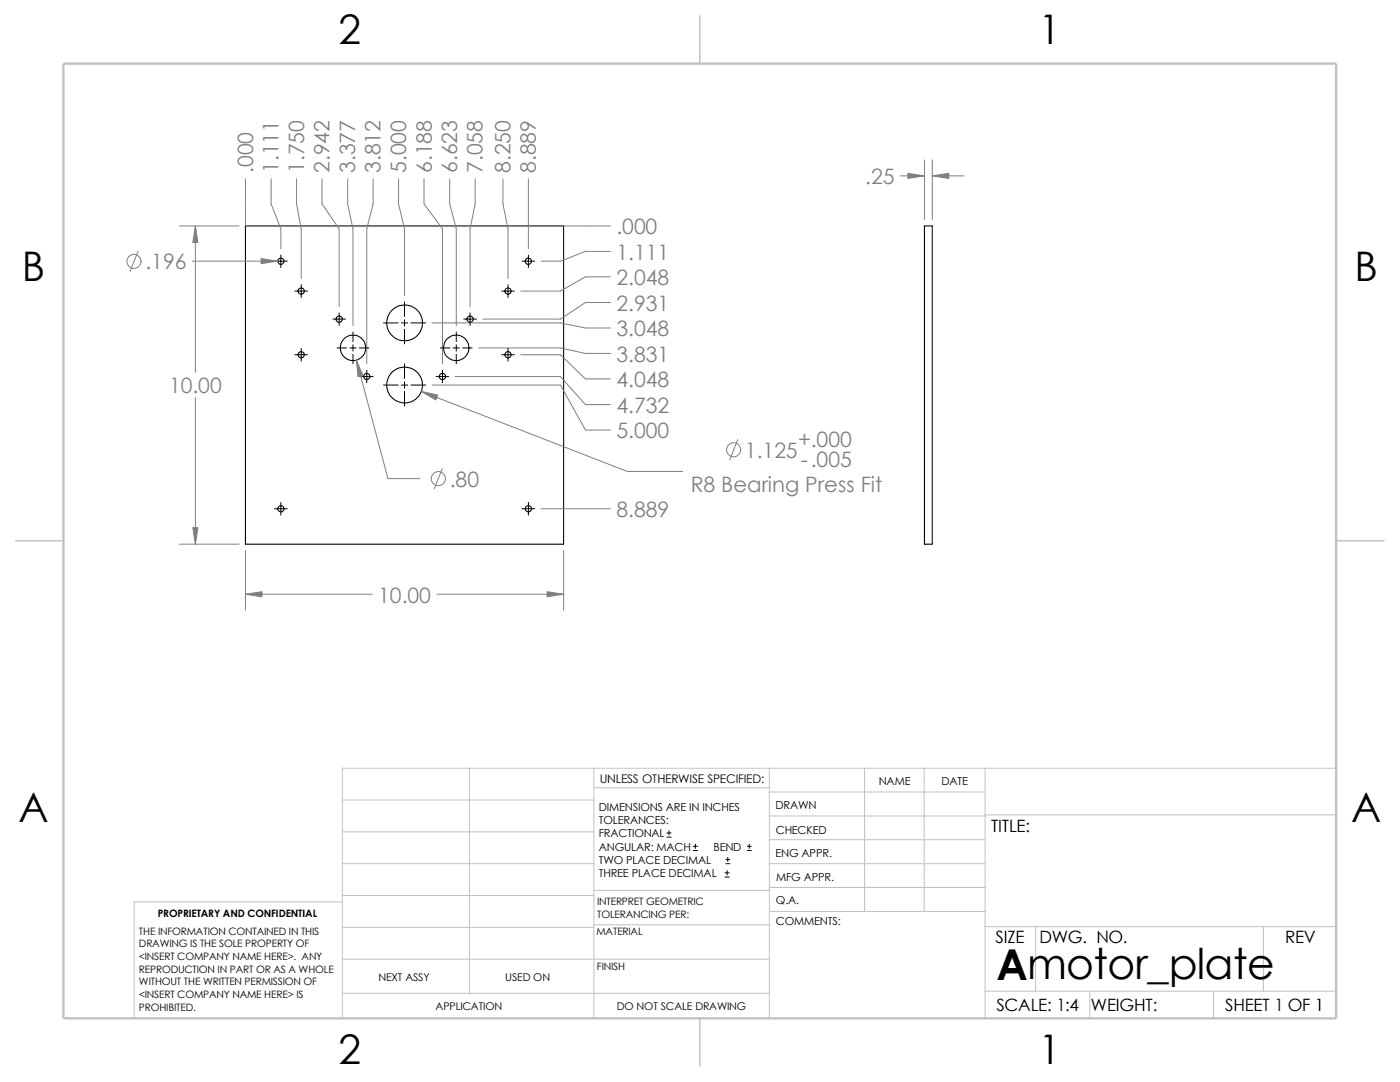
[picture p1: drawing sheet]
<svg xmlns="http://www.w3.org/2000/svg" width="279mm" height="216mm" viewBox="0 0 279 216" stroke-linecap="round" stroke-linejoin="round" font-family="sans-serif">
<g fill="none" stroke="#c0c0c0" stroke-width=".2">
<path d="M68.3 159.6h50.2M93.7 153.3v44.9M118.5 153.3v49.9M118.5 157.2h35M153.5 158h43.1M153.5 153.3v49.9M172.6 153.3v28.6M184.4 153.3v28.6M196.6 153.3v49.9M266.7 153.3h-198.4v49.9M68.3 172.3h50.2M68.3 166h50.2"/>
<path d="M68.3 178.7h50.2M68.3 180h-41.5v23.2M118.5 177.7h35.1M153.5 162.8h43.1M153.5 167.6h43.1M153.5 177.1h43.1M153.5 172.3h43.1M196.6 162.6h70.1M68.3 198.2h85.2M68.3 185h50.2M68.3 191.4h85.2M118.5 184.5h35.1"/>
<path d="M153.6 181.9h43M196.6 184.9h70.1M196.6 197.8h70.1M206.7 184.9v12.9M217.5 197.8v5.4M242.2 197.8v5.4M252.1 184.9v12.9"/>
</g>
<path d="M139.7 3.2v9.5M3.1 107.9h9.6M266.7 107.9h9.5M139.7 203.2v9.5" fill="none" stroke="#c0c0c0" stroke-width=".21"/>
<path d="M12.7 12.7h254v190.5h-254z" fill="none" stroke="#c0c0c0" stroke-width=".47"/>
<g fill="none" stroke="#000" stroke-width=".21">
<path d="M49 45.1h63.5v63.5h-63.5zM184.5 45.1h1.6v63.5h-1.6z"/>
<circle cx="56" cy="52.1" r=".62"/>
<circle cx="60.1" cy="58.1" r=".62"/>
<circle cx="101.4" cy="58.1" r=".62"/>
<circle cx="105.4" cy="52.1" r=".62"/>
<circle cx="60.1" cy="70.8" r=".62"/>
<circle cx="67.7" cy="63.7" r=".62"/>
<circle cx="70.4" cy="69.4" r="2.54"/>
<circle cx="73.2" cy="75.1" r=".61"/>
<circle cx="80.7" cy="76.8" r="3.6"/>
<circle cx="80.7" cy="64.4" r="3.6"/>
<circle cx="88.3" cy="75.1" r=".62"/>
<circle cx="91.1" cy="69.4" r="2.54"/>
<circle cx="93.8" cy="63.7" r=".62"/>
<circle cx="101.4" cy="70.8" r=".62"/>
<circle cx="56" cy="101.5" r=".62"/>
<circle cx="105.4" cy="101.5" r=".62"/>
</g>
<g fill="none" stroke="#808080" stroke-width=".2">
<path d="M49 35.7v9.4M54.1 35.7v5l1.9 5v3.9M59.2 35.7v5l.9 5v9.8M64.3 35.7v5l3.4 5v15.5M69.4 35.7v5l1 5v19.3M74.5 35.7v5l-1.3 5v26.9M79.5 35.7v5l1.2 5v13.3M84.6 35.7v5l3.7 5v26.9M89.7 35.7v5l1.4 5v19.3M94.8 35.7v5l-1 5v15.5M100.4 35.7v5l1 5v9.8M105.5 35.7v13.9"/>
<path d="M179.7 35.1h4.8M184.5 31.9v11.9M186.1 31.9v11.9M186.1 35.1h6.3M27.6 50.1l-1.6 4.1M35.8 45.1h11.9M38.4 52.1h17M39 45.1v29.2M112.5 45.1h9.3M121.8 50.2h-5l-5 1.9h-3.8M121.8 55.2h-5l-5 2.9h-7.9M39 79.3v29.3"/>
<path d="M71.1 71.8l6.3 23.7h6.4M84.1 78.1l41.1 16h11.1M86.2 64.4h25.6l5 1h5M86.2 76.8h25.6l5 9h5M90.8 75.1h21l5 5.6h5M95.5 69.4h16.3l5 1.1h5M103.9 70.8h7.9l5 4.8h5M121.8 60.4h-5l-5 3.3h-15.4M88.3 93.5l-1.6 4M147.2 87.7l-1.6 4.1M35.8 108.6h11.9M49 109.9v11.9"/>
<path d="M49 118.6h25.3M87.2 118.6h25.3M108 101.5h13.8M112.5 109.9v11.9"/>
<circle cx="26.7" cy="52.2" r="1.41"/>
<circle cx="87.5" cy="95.5" r="1.41"/>
<circle cx="146.4" cy="89.7" r="1.41"/>
</g>
<g fill="none" stroke="#000" stroke-width=".2">
<path d="M54.8 52.1h2.5M56 50.9v2.5M58.8 58.1h2.6M60.1 56.8v2.6M100.1 58.1h2.6M101.4 56.8v2.6M104.2 52.1h2.5M105.5 50.9v2.5M58.8 70.8h2.6M60.1 69.5v2.6M66.4 63.7h2.6M67.3 69.4h1.9"/>
<path d="M67.7 62.4v2.5M69.8 69.4h1.3M70.4 66.3v1.9M70.4 68.8v1.3M70.4 70.7v1.9M71.7 69.4h1.9M72 75.1h2.5M73.2 73.9v2.5M76.5 76.8h3M76.5 64.4h3M80.1 76.8h1.3M80.1 64.4h1.3"/>
<path d="M80.7 60.2v3M80.7 63.8v1.3M80.7 65.7v2.9M80.7 72.6v3M80.7 76.2v1.3M80.7 78.1v2.9M82 76.8h3M82 64.4h3M87 75.1h2.5M87.9 69.4h1.9M88.3 73.9v2.5M90.4 69.4h1.3"/>
<path d="M91.1 66.3v1.9M91.1 68.8v1.3M91.1 70.7v1.9M92.3 69.4h1.9M92.5 63.7h2.6M93.8 62.4v2.5M100.1 70.8h2.6M101.4 69.5v2.6M54.8 101.5h2.5M56 100.2v2.6M104.2 101.5h2.5M105.5 100.2v2.6"/>
<path d="M133.1 167h.8M133.1 166.2h.8M133.5 165.8v.8M138.3 169.7h.9M138.3 168.9h.9M138.8 168.4v.9M144.7 175h.8M144.7 174.2h.8M144.9 172.3h.8M144.9 171.5h.8M145.1 173.7v.9M145.2 171.1v.8"/>
<path d="M149.1 169.7h.8M149.1 168.9h.8M149.5 168.4v.9"/>
</g>
<g fill="#808080" stroke="#808080" stroke-width=".2">
<path d="M84.1 78.1l3.2 .7-.3 1z"/>
<path d="M52.1 51.6l3.3 .5-3.3 .5z"/>
<path d="M39 45.1l.5 3.3h-1z"/>
<path d="M109.2 118.1l3.3 .5-3.3 .5z"/>
<path d="M38.5 105.3h1l-.5 3.3z"/>
<path d="M49 118.6l3.3-.5v1z"/>
<path d="M71.1 71.8l1.3 3.1-.9 .3z"/>
<path d="M186.1 35.1l3.3-.5v1z"/>
<path d="M181.2 34.6l3.3 .5-3.3 .5z"/>
</g>
<text font-size="8.5" x="198.8" y="195.5">Amotor_plate</text>
<g font-size="8.1">
<text x="67.6" y="8.8">2</text>
<text x="207.3" y="8.8">1</text>
<text x="4.4" y="56.1">B</text>
<text x="270.3" y="56.1">B</text>
<text x="3.7" y="164.1">A</text>
<text x="269.6" y="164.1">A</text>
<text x="67.6" y="212.3">2</text>
<text x="207.3" y="212.3">1</text>
</g>
<g font-size="4.2" fill="#808080">
<text x="50.5" y="34.5" transform="rotate(-90 50.5 34.5)">.000</text>
<text x="55.6" y="34.5" transform="rotate(-90 55.6 34.5)">1.111</text>
<text x="60.7" y="34.5" transform="rotate(-90 60.7 34.5)">1.750</text>
<text x="65.8" y="34.5" transform="rotate(-90 65.8 34.5)">2.942</text>
<text x="70.9" y="34.5" transform="rotate(-90 70.9 34.5)">3.377</text>
<text x="75.9" y="34.5" transform="rotate(-90 75.9 34.5)">3.812</text>
<text x="81.1" y="34.5" transform="rotate(-90 81.1 34.5)">5.000</text>
<text x="86.1" y="34.5" transform="rotate(-90 86.1 34.5)">6.188</text>
<text x="91.2" y="34.5" transform="rotate(-90 91.2 34.5)">6.623</text>
<text x="96.3" y="34.5" transform="rotate(-90 96.3 34.5)">7.058</text>
<text x="101.9" y="34.5" transform="rotate(-90 101.9 34.5)">8.250</text>
<text x="106.9" y="34.5" transform="rotate(-90 106.9 34.5)">8.889</text>
<text x="172.7" y="36.7">.25</text>
<text x="123" y="46.7">.000</text>
<text x="29" y="53.8">.196</text>
<text x="123" y="51.9">1.111</text>
<text x="123" y="56.9">2.048</text>
<text x="123" y="62">2.931</text>
<text x="123" y="67.1">3.048</text>
<text x="123" y="77.3">4.048</text>
<text x="123" y="72.2">3.831</text>
<text x="33.7" y="78.5">10.00</text>
<text x="123" y="82.4">4.732</text>
<text x="123" y="87.5">5.000</text>
<text x="159.3" y="89.1">+.000</text>
<text x="148.7" y="91.4">1.125</text>
<text x="159.8" y="93.2">-.005</text>
<text x="89.7" y="97.2">.80</text>
<text x="137.8" y="98.3">R8 Bearing Press Fit</text>
<text x="123" y="103.2">8.889</text>
<text x="75.5" y="120.3">10.00</text>
</g>
<g font-size="3.4">
<text x="197.8" y="166">TITLE:</text>
<text x="198.7" y="188.1">SIZE</text>
<text x="207.5" y="188.1">DWG. NO.</text>
<text x="256.5" y="188.2">REV</text>
<text x="198.8" y="201.7">SCALE: 1:4</text>
<text x="217.7" y="201.8">WEIGHT:</text>
<text x="244.5" y="201.7">SHEET 1 OF 1</text>
</g>
<text font-size="2.4" x="119.7" y="156.2">UNLESS OTHERWISE SPECIFIED:</text>
<g font-size="2.2">
<text x="119.5" y="161.8">DIMENSIONS ARE IN INCHES</text>
<text x="154.8" y="161.5">DRAWN</text>
<text x="175.4" y="156.7">NAME</text>
<text x="187.9" y="156.7">DATE</text>
<text x="119.5" y="164.4">TOLERANCES:</text>
<text x="119.5" y="167.1">FRACTIONAL</text>
<text x="154.8" y="166.3">CHECKED</text>
<text x="119.5" y="172.4">TWO PLACE DECIMAL</text>
<text x="119.5" y="169.8">ANGULAR: MACH</text>
<text x="142.4" y="169.8">BEND</text>
<text x="154.8" y="171">ENG APPR.</text>
<text x="119.5" y="175">THREE PLACE DECIMAL</text>
<text x="154.9" y="175.7">MFG APPR.</text>
<text x="154.9" y="184.7">COMMENTS:</text>
<text x="154.9" y="180.5">Q.A.</text>
</g>
<g font-size="2.1">
<text x="75.5" y="195.7">NEXT ASSY</text>
<text x="100.8" y="195.7">USED ON</text>
<text x="86.9" y="201.5">APPLICATION</text>
<text x="123.1" y="201.6">DO NOT SCALE DRAWING</text>
</g>
<g font-size="2">
<text x="31.5" y="183">PROPRIETARY AND CONFIDENTIAL</text>
<text x="119.2" y="183.1">TOLERANCING PER:</text>
<text x="119.2" y="180.6">INTERPRET GEOMETRIC</text>
<text x="27.7" y="186.5">THE INFORMATION CONTAINED IN THIS</text>
<text x="27.7" y="189.1">DRAWING IS THE SOLE PROPERTY OF</text>
<text x="27.7" y="191.6">&lt;INSERT COMPANY NAME HERE&gt;. ANY</text>
<text x="119" y="186.6">MATERIAL</text>
<text x="27.7" y="194.1">REPRODUCTION IN PART OR AS A WHOLE</text>
<text x="27.7" y="196.6">WITHOUT THE WRITTEN PERMISSION OF</text>
<text x="119.1" y="193.5">FINISH</text>
<text x="27.7" y="199.1">&lt;INSERT COMPANY NAME HERE&gt; IS</text>
<text x="27.7" y="201.7">PROHIBITED.</text>
</g>
</svg>
